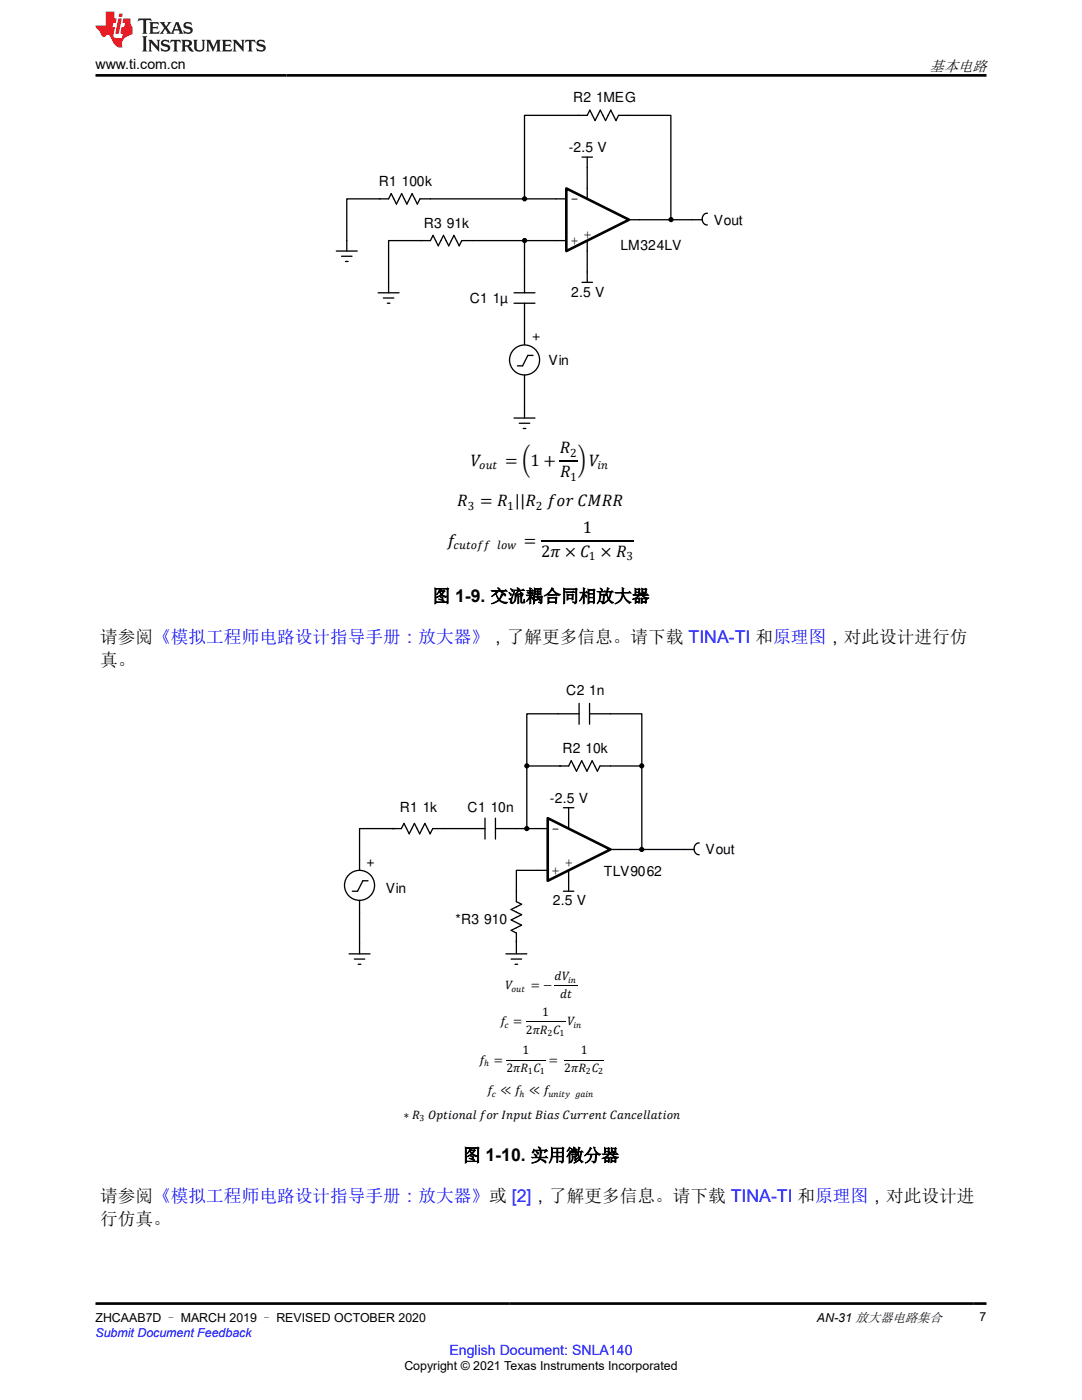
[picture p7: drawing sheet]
<svg xmlns="http://www.w3.org/2000/svg" width="216mm" height="279mm" viewBox="0 0 216 279" stroke-linecap="round" stroke-linejoin="round" font-family="sans-serif">
<g fill="#000">
<circle cx="104.7" cy="39.7" r=".39"/>
<circle cx="104.7" cy="48" r=".39"/>
<circle cx="133.9" cy="43.8" r=".39"/>
</g>
<g fill="none" stroke="#000" stroke-width=".26">
<path d="M75.7 39.7h1.8l.6-1.1 1 2.1 1-2.1 1.1 2.1 1-2.1 1.1 2.1 .5-1h2.1M110.9 39.7h2.1M115.4 23h1.8l.5-1 1 2.1 1.1-2.1 1 2.1 1.1-2.1 1 2.1 .5-1.1h2.1M116.1 31.4h2.1M117.2 31.4v2M117.2 37.6v2.1M67.1 50.1h4.2M68.2 51.1h2M68.9 52.2h.6M69.2 48v2.1M75.5 58.4h4.1M76.5 59.5h2.1"/>
<path d="M77.5 56.3v2.1M84.1 48h1.8l.5-1 1 2.1 1.1-2.1 1 2.1 1.1-2.1 1 2.1 .5-1.1h2.1M102.6 58.4h4.1M104.7 54.3v4.1M110.9 48h2.1M116.1 56.3h2.1M117.2 48v2.1M117.2 54.3v2M125.5 43.9h2.1M138 43.9h2.1M140.1 43.9a.97 .97 0 0 0 1 1M141.2 42.6a1.06 1.06 0 0 0-1.1 1.3"/>
<path d="M77.3 60.5h.5M102.6 60.5h4.1M104.7 60.5v4.2M104.7 66.8v1.9M104.7 74.8v2.4M106.4 70.9h-1.1l-1 2.1h-1.1M102.6 83.4h4.1M103.6 84.5h2.1M104.4 85.5h.5M104.7 81.3v2.1"/>
<circle cx="104.7" cy="39.7" r=".39"/>
<circle cx="104.7" cy="48" r=".39"/>
<circle cx="133.9" cy="43.8" r=".39"/>
<circle cx="104.7" cy="71.8" r="3"/>
</g>
<path d="M113 37.6l12.5 6.3-12.5 6.2z" fill="#fff"/>
<path d="M113 37.6l12.5 6.3-12.5 6.2z" fill="none" stroke="#000" stroke-width=".52"/>
<g fill="none" stroke="#000" stroke-width=".26">
<path d="M75.8 39.7h-6.6v8.3M85.9 39.7h25M115.4 23h-10.7v16.7M117.2 33.4v4.2M125.5 23h8.4v20.9M84.1 48h-6.6v8.3M94.2 48h16.7M104.7 48v6.3M117.2 50.1v4.2M127.6 43.9h10.4M104.7 64.7v2.1M104.7 77.2v4.1"/>
<path d="M107.2 173.7h2.1M107.2 165.4h2.1M112.4 161.2h2.1M112.4 177.9h2.1M113.5 161.2v4.2M113.5 173.7v4.2M121.8 169.5h2.1M69.7 190.4h4.1M70.7 191.4h2.1M71.5 192.4h.5M71.7 188.3v2.1M100.9 190.4h4.2"/>
<path d="M102 191.4h2.1M102.8 192.4h.5M103 187.8v2.6"/>
<circle cx="105.1" cy="152.8" r=".39"/>
<circle cx="128" cy="152.8" r=".39"/>
<circle cx="105.1" cy="165.4" r=".39"/>
<circle cx="128" cy="169.5" r=".39"/>
</g>
<path d="M111.7 92h3.6M108 107.9h18.5" fill="none" stroke="#000" stroke-width=".22"/>
<g fill="#000">
<circle cx="105.1" cy="152.8" r=".39"/>
<circle cx="128" cy="152.8" r=".39"/>
<circle cx="105.1" cy="165.4" r=".39"/>
<circle cx="128" cy="169.5" r=".39"/>
</g>
<path d="M109.3 163.3l12.5 6.2-12.5 6.3z" fill="#fff"/>
<path d="M109.3 163.3l12.5 6.2-12.5 6.3z" fill="none" stroke="#000" stroke-width=".52"/>
<g fill="none" stroke="#000" stroke-width=".26">
<path d="M105.1 152.9h8.4l.5-1.1 1 2.1 1.1-2.1 1 2.1 1.1-2.1 1 2.1 .5-1h8.4M105.1 152.9v12.5M115.5 142.5h-10.4v10.4M115.5 140.4v4.1M117.6 142.5h10.5v10.4M117.6 140.4v4.1M128.1 152.9v16.6M71.7 179.7v8.6M73.4 175.8h-1l-1 2.1h-1.1M78.3 165.4h1.8l.5-1.1 1.1 2.1 1-2.1 1 2.1 1.1-2.1 1 2.1 .5-1h10.5M78.7 165.4h-7v8.3M96.8 163.3v4.1"/>
<path d="M98.9 165.4h8.3M98.9 163.3v4.1M107.2 173.7h-4.2v6.2l1.1 .6-2.1 1 2.1 1.1-2.1 1 2.1 1-2.1 1.1 1 .5v1.8M123.9 169.5h14.6M138.5 169.5a.97 .97 0 0 0 1 1.1M139.5 168.2a1.06 1.06 0 0 0-1 1.3"/>
<circle cx="71.7" cy="176.7" r="3"/>
</g>
<path d="M110.7 196.8h4.6M101.1 211.6h7.8M104.9 203.9h7.9M112.6 211.6h7.9" fill="none" stroke="#000" stroke-width=".2"/>
<path d="M27.7 3.7l-.2 .6 .5-.3h.6v.2v2.2l-.2 .3h1l-.2-.3v-2.2v-.2h.5l.5 .3-.1-.6zM29.8 4.4l.2 .4v1.6l-.2 .3h1.9l.1-.6a1.08 1.08 0 0 1-1.3 .2v-.6h.6l.4 .1v-.6l-.4 .2h-.6v-.6l.2-.1a1 1 0 0 1 1 .3l-.1-.6zM31.8 4.4l1 1.2-1 1.1h.9l-.2-.2 .4-.7 .5 .7-.2 .2h1.6l-.2-.2 .1-.4h1l.1 .4-.1 .2h.9l-.2-.3-.8-2h-.5l-1 2.2-.8-1.1 .9-1.1h-.8l.2 .2-.5 .7-.3-.7 .1-.2zM35.2 4.8l.4 1h-.8zM36.8 4.6a.65 .65 0 0 0-.2 .7 .65 .65 0 0 0 .6 .4l.7 .2 .1 .2a.79 .79 0 0 1-.7 .4 .79 .79 0 0 1-.7-.5l.1 .7 .2-.1a.93 .93 0 0 0 1.1 .1 .93 .93 0 0 0 .4-.9 1.46 1.46 0 0 0-1.2-.6l-.1-.4a1.09 1.09 0 0 1 1.2 .2l-.2-.6-.1 .1-.6-.1zM28.4 7.2l.2 .4v2.3l-.2 .4h1l-.2-.4v-2.3l.2-.4zM29.6 7.9l.2 .4v1.6l-.2 .4h.8l-.3-.4v-1.4l1.7 1.8v-2l.2-.4h-.8l.2 .3 .1 1.1-1.2-1.4zM32.3 8.1a.65 .65 0 0 0-.2 .7 .65 .65 0 0 0 .7 .4l.6 .2 .1 .3a.79 .79 0 0 1-.7 .3 .79 .79 0 0 1-.7-.5l.1 .8 .2-.1a.93 .93 0 0 0 1.1 0 .93 .93 0 0 0 .4-.9 1.46 1.46 0 0 0-1.2-.6l-.1-.4a1.09 1.09 0 0 1 1.2 .2l-.2-.6-.1 .1-.6-.1zM34.1 7.9l-.1 .7a.63 .63 0 0 1 .7-.4l.1 1.7-.3 .4h1l-.2-.4v-1.7a.66 .66 0 0 1 .8 .4l-.1-.7zM36.2 7.9l.2 .4v1.6l-.2 .4h.9l-.2-.2v-.8l.5 .1 .1 .1a.79 .79 0 0 0 1.2 .7l-1-1a.61 .61 0 0 0 .6-.6 .61 .61 0 0 0-.5-.6zM36.9 8.3l.2-.1a.47 .47 0 0 1 .5 .1 .47 .47 0 0 1 .1 .5l-.2 .2h-.6zM38.5 7.9l.2 .3a2.27 2.27 0 0 0 .4 1.9 1.04 1.04 0 0 0 1.7-.6v-1.3l.2-.3h-.8l.2 .4v1.2a.6 .6 0 0 1-.6 .5 .6 .6 0 0 1-.6-.5v-1.2l.3-.4zM41.1 7.9l.2 .4v1.6l-.2 .4h.7l-.2-.4v-1.5l.9 1.9 .8-1.9v1.5l-.2 .4h1l-.3-.4v-1.6l.3-.4h-.8l-.7 1.6-.7-1.6zM44.3 7.9l.2 .4v1.6l-.2 .4h1.9l.1-.6a1.09 1.09 0 0 1-1.3 .1v-.6h.6l.4 .2v-.7l-.4 .2h-.6v-.5l.2-.2a1.01 1.01 0 0 1 1 .3l-.1-.6zM46.4 7.9l.3 .4v1.6l-.3 .4h.8l-.2-.4v-1.4l1.6 1.8v-2l.2-.4h-.7l.2 .3v1.1l-1.2-1.4zM49 7.9l-.1 .7a.63 .63 0 0 1 .8-.4v1.7l-.3 .4h1l-.2-.4v-1.7a.66 .66 0 0 1 .8 .4l-.1-.7zM51.4 8.1a.65 .65 0 0 0-.2 .7 .65 .65 0 0 0 .6 .4l.6 .2 .2 .3a.79 .79 0 0 1-.8 .3 .79 .79 0 0 1-.6-.5l.1 .8 .2-.1a.93 .93 0 0 0 1 0 .93 .93 0 0 0 .5-.9 1.46 1.46 0 0 0-1.3-.6l-.1-.4a1.09 1.09 0 0 1 1.3 .2l-.2-.6-.2 .1-.5-.1z" fill="#231f20"/>
<path d="M21.1 2.3v2.8h-2.1l.1 .4 .9 .9a.95 .95 0 0 0 .9 .9 .59 .59 0 0 1 .6-.3 .59 .59 0 0 1 .5 .3l.4 .8a1.59 1.59 0 0 0 2.1 1.3 1.61 1.61 0 0 1 1-2.2l1-.4-.1-1.4a1.59 1.59 0 0 1-.4-1.7h-1.4l-.2 .9h.5l-.1 .8h-.5l-.2 1v.3h.4l-.2 .9h-.6a.73 .73 0 0 1-1.1-.6l.3-1.6h-.5l.2-.8h.5l.2-.9h-.5v-1.4zM23.6 3.7l-.6 3h.7l.6-3zM23.8 2.7l-.1 .7h.7l.1-.7z" fill="#ed1c24"/>
<path d="M19 15h177.8M19 260.2h177.8" fill="none" stroke="#000" stroke-width=".53"/>
<g font-size="3.5">
<text x="86.3" y="120.2">图 1-9. 交流耦合同相放大器</text>
<text x="20" y="128.3">请参阅《模拟工程师电路设计指导手册：放大器》，了解更多信息。请下载 TINA-TI 和原理图，对此设计进行仿</text>
<text x="20" y="132.9">真。</text>
<text x="92.4" y="231.8">图 1-10. 实用微分器</text>
<text x="20" y="239.9">请参阅《模拟工程师电路设计指导手册：放大器》或 [2]，了解更多信息。请下载 TINA-TI 和原理图，对此设计进</text>
<text x="20" y="244.5">行仿真。</text>
</g>
<g font-size="3.4">
<text x="94" y="93">8</text>
<text x="100.8" y="93">= l1 +</text>
<text x="111.7" y="90.5">4</text>
<text x="111.8" y="95.2">4</text>
<text x="115.3" y="93">p8</text>
<text x="91.2" y="101">4</text>
<text x="95.8" y="101">= 4 ||4 BKN %/44</text>
<text x="116.3" y="106.4">1</text>
<text x="89.2" y="108.9">B</text>
<text x="104.5" y="108.9">=</text>
<text x="108" y="111.1">2Ë × % × 4</text>
</g>
<text font-size="3" x="185.6" y="14.1">基本电路</text>
<g font-size="2.8">
<text x="19.1" y="13.8">www.ti.com.cn</text>
<text x="114.4" y="20.4">R2 1MEG</text>
<text x="113.5" y="30.3">-2.5 V</text>
<text x="75.6" y="37.1">R1 100k</text>
<text x="113.9" y="40.6">-</text>
<text x="84.6" y="45.5">R3 91k</text>
<text x="116.4" y="47.7">+</text>
<text x="142.4" y="44.9">Vout</text>
<text x="113.9" y="48.9">+</text>
<text x="123.8" y="49.9">LM324LV</text>
<text x="114" y="59.3">2.5 V</text>
<text x="93.7" y="60.5">C1 1µ</text>
<text x="107.6" y="68.1" transform="rotate(-90 107.6 68.1)">+</text>
<text x="109.5" y="72.9">Vin</text>
<text x="113" y="138.8">C2 1n</text>
<text x="112.2" y="150.3">R2 10k</text>
<text x="109.7" y="160.2">-2.5 V</text>
<text x="79.8" y="162.1">R1 1k</text>
<text x="93.3" y="162.1">C1 10n</text>
<text x="110.1" y="166.3">-</text>
<text x="74.6" y="173" transform="rotate(-90 74.6 173)">+</text>
<text x="112.7" y="173">+</text>
<text x="140.8" y="170.4">Vout</text>
<text x="77" y="178.2">Vin</text>
<text x="110.1" y="174.6">+</text>
<text x="120.5" y="174.8">TLV9062</text>
<text x="90.9" y="184.5">*R3 910</text>
<text x="110.3" y="180.7">2.5 V</text>
</g>
<text font-size="2.8" fill="#00f" x="89.7" y="270.4">English Document: SNLA140</text>
<g font-size="2.5">
<text x="100.9" y="197.5">8</text>
<text x="105.9" y="197.5">= F</text>
<text x="110.7" y="195.6">@8</text>
<text x="108.2" y="202.8">1</text>
<text x="111.7" y="199.1">@P</text>
<text x="99.8" y="204.6">B =</text>
<text x="104.9" y="206.3">2Ë4 %</text>
<text x="113.2" y="204.6">8</text>
<text x="95.6" y="212.3">B =</text>
<text x="101.1" y="213.9">2Ë4 %</text>
<text x="104.3" y="210.4">1</text>
<text x="109.5" y="212.3">=</text>
<text x="112.6" y="213.9">2Ë4 %</text>
<text x="115.9" y="210.4">1</text>
<text x="97.2" y="218.4">B ' B ' B</text>
<text x="80.5" y="223.2">¤ 4</text>
<text x="85.4" y="223.2">1LPEKJ=H BKN +JLQP $E=O %QNNAJP %=J?AHH=PEKJ</text>
<text x="19" y="263.8">ZHCAAB7D – MARCH 2019 – REVISED OCTOBER 2020</text>
<text x="163" y="263.8">AN-31 放大器电路集合</text>
<text x="195.5" y="263.6">7</text>
<text x="80.7" y="273.5">Copyright © 2021 Texas Instruments Incorporated</text>
</g>
<text font-size="2.5" fill="#00f" x="19" y="266.8">Submit Document Feedback</text>
<g font-size="2.4">
<text x="95.6" y="93.7">KQP</text>
<text x="113.8" y="95.9">1</text>
<text x="113.8" y="91.2">2</text>
<text x="119.2" y="93.7">EJ</text>
<text x="93.3" y="101.7">3</text>
<text x="101.2" y="101.7">1</text>
<text x="107" y="101.7">2</text>
<text x="90.5" y="109.6">?QPKBB HKS</text>
<text x="117.5" y="111.8">1</text>
<text x="125" y="111.8">3</text>
</g>
<g font-size="1.8">
<text x="102.1" y="198">KQP</text>
<text x="113.4" y="196.1">EJ</text>
<text x="100.7" y="205.1">?</text>
<text x="109.3" y="206.8">2</text>
<text x="111.7" y="206.8">1</text>
<text x="114.4" y="205.1">EJ</text>
<text x="96.6" y="212.8">D</text>
<text x="105.3" y="214.4">1</text>
<text x="107.7" y="214.4">1</text>
<text x="116.9" y="214.4">2</text>
<text x="119.4" y="214.4">2</text>
<text x="98.1" y="218.9">?</text>
<text x="103.7" y="218.9">D</text>
<text x="109.4" y="218.9">QJEPU C=EJ</text>
<text x="83.7" y="223.7">3</text>
</g>
</svg>
